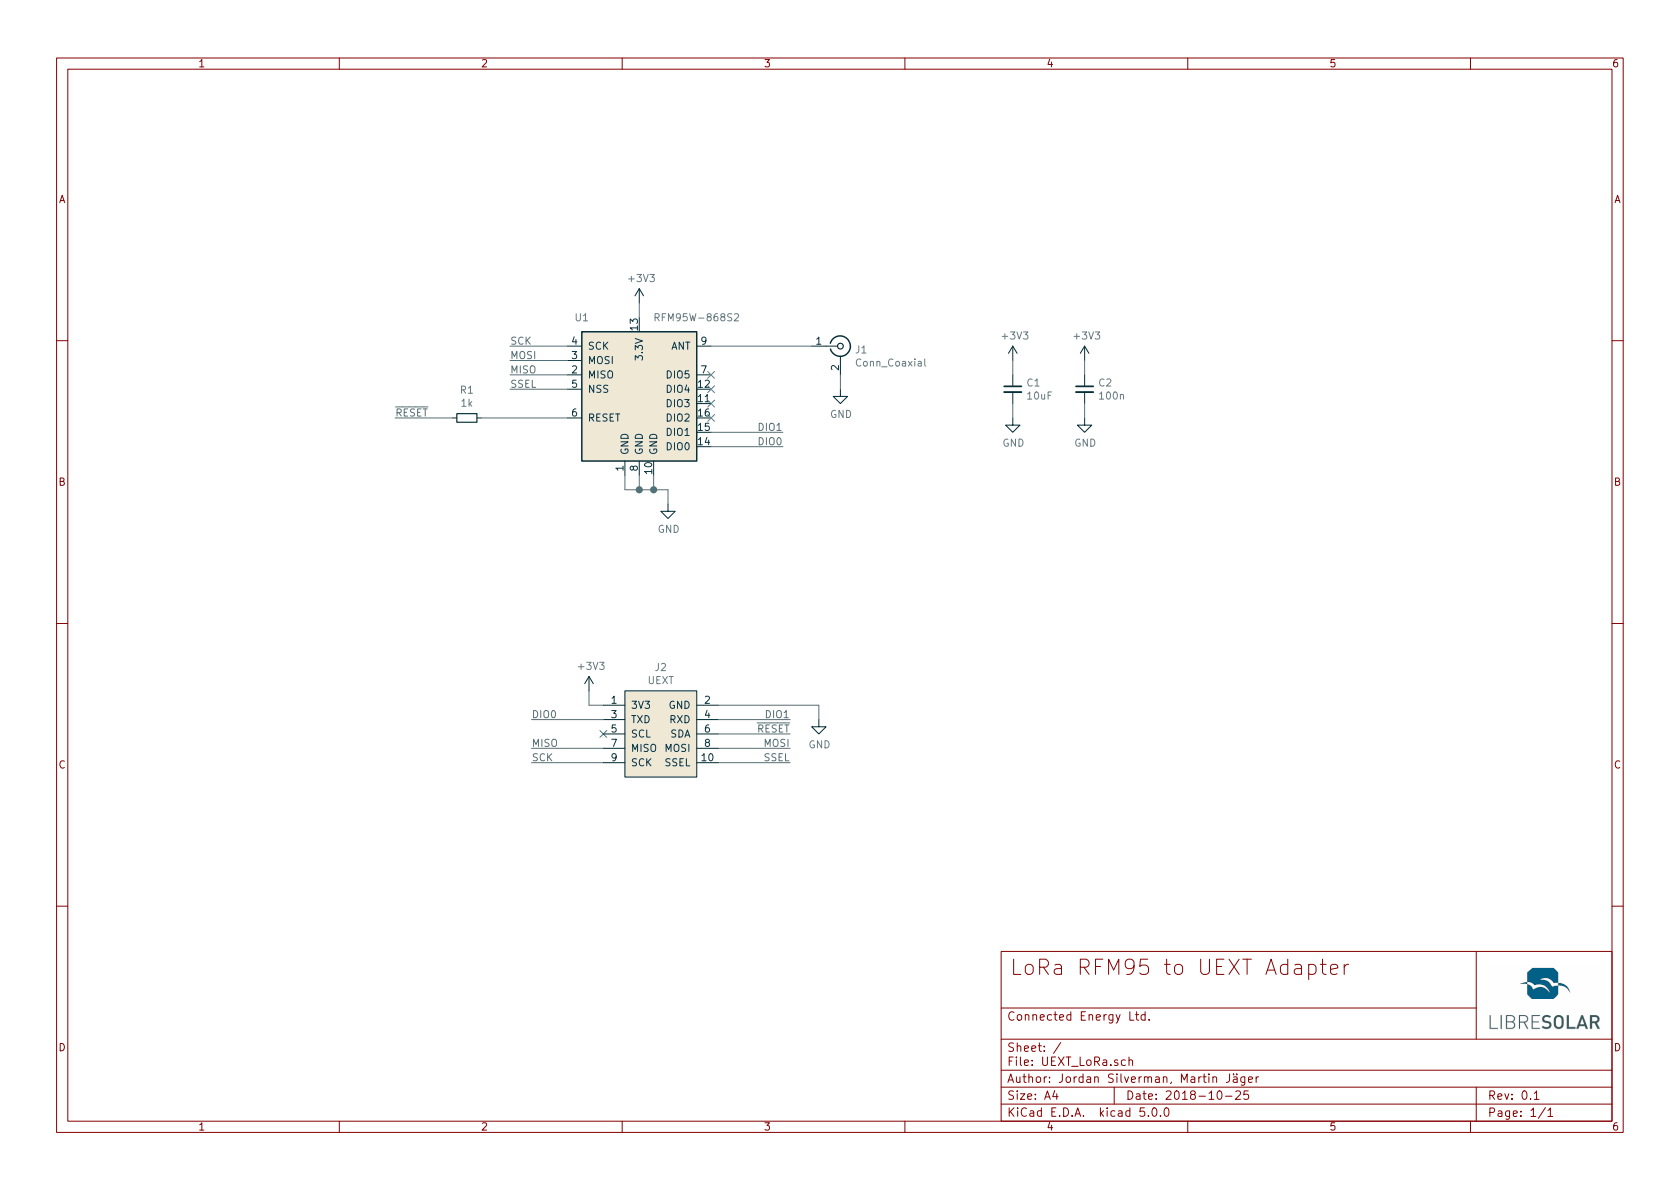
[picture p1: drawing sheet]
EESchema Schematic File Version 4
LIBS:UEXT_LoRa-cache
EELAYER 26 0
EELAYER END
$Descr A4 11693 8268
encoding utf-8
Sheet 1 1
Title "LoRa RFM95 to UEXT Adapter"
Date "2018-10-25"
Rev "0.1"
Comp "Connected Energy Ltd."
Comment1 "Author: Jordan Silverman, Martin Jäger"
Comment2 ""
Comment3 ""
Comment4 ""
$EndDescr
$Comp
L RF_AM_FM:RFM95W-868S2 U1
U 1 1
P 4450 2700
F 0 "U1" H 4050 3200 50  0000 C CNN
F 1 "RFM95W-868S2" H 4850 3200 50  0000 C CNN
F 2 "RF_Module:HOPERF_RFM9XW_SMD" H 1150 4350 50  0001 C CNN
F 3 "http://www.hoperf.com/upload/rf/RFM95_96_97_98W.pdf" H 1150 4350 50  0001 C CNN
F 4 "Hope RF" H 0   0   50  0001 C CNN "Manufacturer"
F 5 "RFM95" H 0   0   50  0001 C CNN "PartNumber"
	1    4450 2700
	1    0    0    -1  
$EndComp
$Comp
L Connector:Conn_Coaxial J1
U 1 1
P 5850 2400
F 0 "J1" H 5949 2376 50  0000 L CNN
F 1 "Conn_Coaxial" H 5949 2285 50  0000 L CNN
F 2 "Connector_Coaxial:U.FL_Molex_MCRF_73412-0110_Vertical" H 5850 2400 50  0001 C CNN
F 3 " ~" H 5850 2400 50  0001 C CNN
F 4 "Hirose" H 0   0   50  0001 C CNN "Manufacturer"
F 5 "U.FL-R-SMT-1" H 0   0   50  0001 C CNN "PartNumber"
	1    5850 2400
	1    0    0    -1  
$EndComp
$Comp
L LibreSolar:C C1
U 1 1
P 7050 2700
F 0 "C1" H 7142 2746 50  0000 L CNN
F 1 "10uF" H 7142 2655 50  0000 L CNN
F 2 "LibreSolar:C_0805_2012" H 7050 2500 50  0001 C CNN
F 3 "" H 7075 2775 50  0000 C CNN
F 4 "Murata" H 7050 2700 50  0001 C CNN "Manufacturer"
F 5 "GRM21BR61C106KE15L" H 7050 2700 50  0001 C CNN "PartNumber"
F 6 "16V, X5R" H 7050 2700 50  0001 C CNN "Remarks"
	1    7050 2700
	1    0    0    -1  
$EndComp
$Comp
L LibreSolar:C C2
U 1 1
P 7550 2700
F 0 "C2" H 7642 2746 50  0000 L CNN
F 1 "100n" H 7642 2655 50  0000 L CNN
F 2 "LibreSolar:C_0603_1608" H 7550 2500 50  0001 C CNN
F 3 "" H 7575 2775 50  0000 C CNN
F 4 "Würth Electronics" H 7550 2700 50  0001 C CNN "Manufacturer"
F 5 "885012206071" H 7550 2700 50  0001 C CNN "PartNumber"
F 6 "X7R, 25V or better" H 7550 2700 50  0001 C CNN "Remarks"
	1    7550 2700
	1    0    0    -1  
$EndComp
Wire Wire Line
	3950 2400 3550 2400
Wire Wire Line
	3950 2500 3550 2500
Wire Wire Line
	3950 2600 3550 2600
Wire Wire Line
	3950 2700 3550 2700
Wire Wire Line
	4350 3300 4350 3400
Wire Wire Line
	4450 3300 4450 3400
Wire Wire Line
	4550 3300 4550 3400
Wire Wire Line
	4350 3400 4450 3400
Wire Wire Line
	4450 3400 4550 3400
Connection ~ 4450 3400
Wire Wire Line
	4550 3400 4650 3400
Wire Wire Line
	4650 3400 4650 3500
Connection ~ 4550 3400
$Comp
L power:GND #PWR04
U 1 1
P 4650 3500
F 0 "#PWR04" H 4650 3250 50  0001 C CNN
F 1 "GND" H 4655 3327 50  0000 C CNN
F 2 "" H 4650 3500 50  0001 C CNN
F 3 "" H 4650 3500 50  0001 C CNN
	1    4650 3500
	1    0    0    -1  
$EndComp
Wire Wire Line
	4950 2400 5650 2400
$Comp
L power:GND #PWR07
U 1 1
P 5850 2700
F 0 "#PWR07" H 5850 2450 50  0001 C CNN
F 1 "GND" H 5855 2527 50  0000 C CNN
F 2 "" H 5850 2700 50  0001 C CNN
F 3 "" H 5850 2700 50  0001 C CNN
	1    5850 2700
	1    0    0    -1  
$EndComp
Wire Wire Line
	5850 2600 5850 2700
$Comp
L power:GND #PWR09
U 1 1
P 5700 5000
F 0 "#PWR09" H 5700 4750 50  0001 C CNN
F 1 "GND" H 5705 4827 50  0000 C CNN
F 2 "" H 5700 5000 50  0001 C CNN
F 3 "" H 5700 5000 50  0001 C CNN
	1    5700 5000
	1    0    0    -1  
$EndComp
Wire Wire Line
	4200 5200 3700 5200
Wire Wire Line
	4200 5300 3700 5300
Wire Wire Line
	5000 5200 5500 5200
Wire Wire Line
	5000 5300 5500 5300
Wire Wire Line
	4200 4900 4100 4900
Wire Wire Line
	4100 4900 4100 4800
$Comp
L power:+3V3 #PWR08
U 1 1
P 4100 4800
F 0 "#PWR08" H 4100 4650 50  0001 C CNN
F 1 "+3V3" H 4115 4973 50  0000 C CNN
F 2 "" H 4100 4800 50  0001 C CNN
F 3 "" H 4100 4800 50  0001 C CNN
	1    4100 4800
	1    0    0    -1  
$EndComp
Wire Wire Line
	5000 4900 5700 4900
Wire Wire Line
	5700 4900 5700 5000
NoConn ~ 4200 5100
Text Label 3700 5200 0    50   ~ 0
MISO
Text Label 3700 5300 0    50   ~ 0
SCK
Text Label 5500 5200 2    50   ~ 0
MOSI
Text Label 5500 5300 2    50   ~ 0
SSEL
Text Label 3550 2400 0    50   ~ 0
SCK
Text Label 3550 2500 0    50   ~ 0
MOSI
Text Label 3550 2600 0    50   ~ 0
MISO
Text Label 3550 2700 0    50   ~ 0
SSEL
$Comp
L power:GND #PWR03
U 1 1
P 7050 2900
F 0 "#PWR03" H 7050 2650 50  0001 C CNN
F 1 "GND" H 7055 2727 50  0000 C CNN
F 2 "" H 7050 2900 50  0001 C CNN
F 3 "" H 7050 2900 50  0001 C CNN
	1    7050 2900
	1    0    0    -1  
$EndComp
$Comp
L power:GND #PWR06
U 1 1
P 7550 2900
F 0 "#PWR06" H 7550 2650 50  0001 C CNN
F 1 "GND" H 7555 2727 50  0000 C CNN
F 2 "" H 7550 2900 50  0001 C CNN
F 3 "" H 7550 2900 50  0001 C CNN
	1    7550 2900
	1    0    0    -1  
$EndComp
$Comp
L power:+3V3 #PWR02
U 1 1
P 7050 2500
F 0 "#PWR02" H 7050 2350 50  0001 C CNN
F 1 "+3V3" H 7065 2673 50  0000 C CNN
F 2 "" H 7050 2500 50  0001 C CNN
F 3 "" H 7050 2500 50  0001 C CNN
	1    7050 2500
	1    0    0    -1  
$EndComp
$Comp
L power:+3V3 #PWR05
U 1 1
P 7550 2500
F 0 "#PWR05" H 7550 2350 50  0001 C CNN
F 1 "+3V3" H 7565 2673 50  0000 C CNN
F 2 "" H 7550 2500 50  0001 C CNN
F 3 "" H 7550 2500 50  0001 C CNN
	1    7550 2500
	1    0    0    -1  
$EndComp
Wire Wire Line
	7050 2500 7050 2600
Wire Wire Line
	7050 2800 7050 2900
Wire Wire Line
	7550 2500 7550 2600
Wire Wire Line
	7550 2800 7550 2900
Wire Wire Line
	4950 3100 5450 3100
Text Label 5450 3100 2    50   ~ 0
DIO0
$Comp
L LibreSolar:UEXT J2
U 1 1
P 4600 5100
F 0 "J2" H 4600 5565 50  0000 C CNN
F 1 "UEXT" H 4600 5474 50  0000 C CNN
F 2 "Connector_PinSocket_2.54mm:PinSocket_2x05_P2.54mm_Vertical" H 4600 4700 50  0001 C CIN
F 3 "http://wppro.com/content/de/produkte/buchsenleisten/raster-2_54mm/product/157b.pdf" H 4600 5000 60  0001 C CNN
F 4 "W+P" H 4600 5100 50  0001 C CNN "Manufacturer"
F 5 "157B-5-2-00" H 4600 5100 50  0001 C CNN "PartNumber"
	1    4600 5100
	1    0    0    -1  
$EndComp
Wire Wire Line
	4200 5000 3700 5000
Text Label 3700 5000 0    50   ~ 0
DIO0
$Comp
L LibreSolar:R R1
U 1 1
P 3250 2900
F 0 "R1" V 3054 2900 50  0000 C CNN
F 1 "1k" V 3145 2900 50  0000 C CNN
F 2 "LibreSolar:R_0603_1608" V 3075 2800 50  0001 C CNN
F 3 "" H 3250 2900 50  0000 C CNN
F 4 "Yageo" H 3250 2900 50  0001 C CNN "Manufacturer"
F 5 "RC0603FR-071KL" H 3250 2900 50  0001 C CNN "PartNumber"
	1    3250 2900
	0    1    1    0   
$EndComp
Wire Wire Line
	3150 2900 2750 2900
Text Label 2750 2900 0    50   ~ 0
~RESET
Text Label 5500 5100 2    50   ~ 0
~RESET
NoConn ~ 4950 2600
NoConn ~ 4950 2700
NoConn ~ 4950 2800
NoConn ~ 4950 2900
$Comp
L power:+3V3 #PWR0101
U 1 1
P 4450 2100
F 0 "#PWR0101" H 4450 1950 50  0001 C CNN
F 1 "+3V3" H 4465 2273 50  0000 C CNN
F 2 "" H 4450 2100 50  0001 C CNN
F 3 "" H 4450 2100 50  0001 C CNN
	1    4450 2100
	1    0    0    -1  
$EndComp
Wire Wire Line
	4450 2100 4450 2200
Wire Wire Line
	5000 5000 5500 5000
Wire Wire Line
	4950 3000 5450 3000
Text Label 5450 3000 2    50   ~ 0
DIO1
Wire Wire Line
	5000 5100 5500 5100
Wire Wire Line
	3350 2900 3950 2900
Text Label 5500 5000 2    50   ~ 0
DIO1
$EndSCHEMATC
